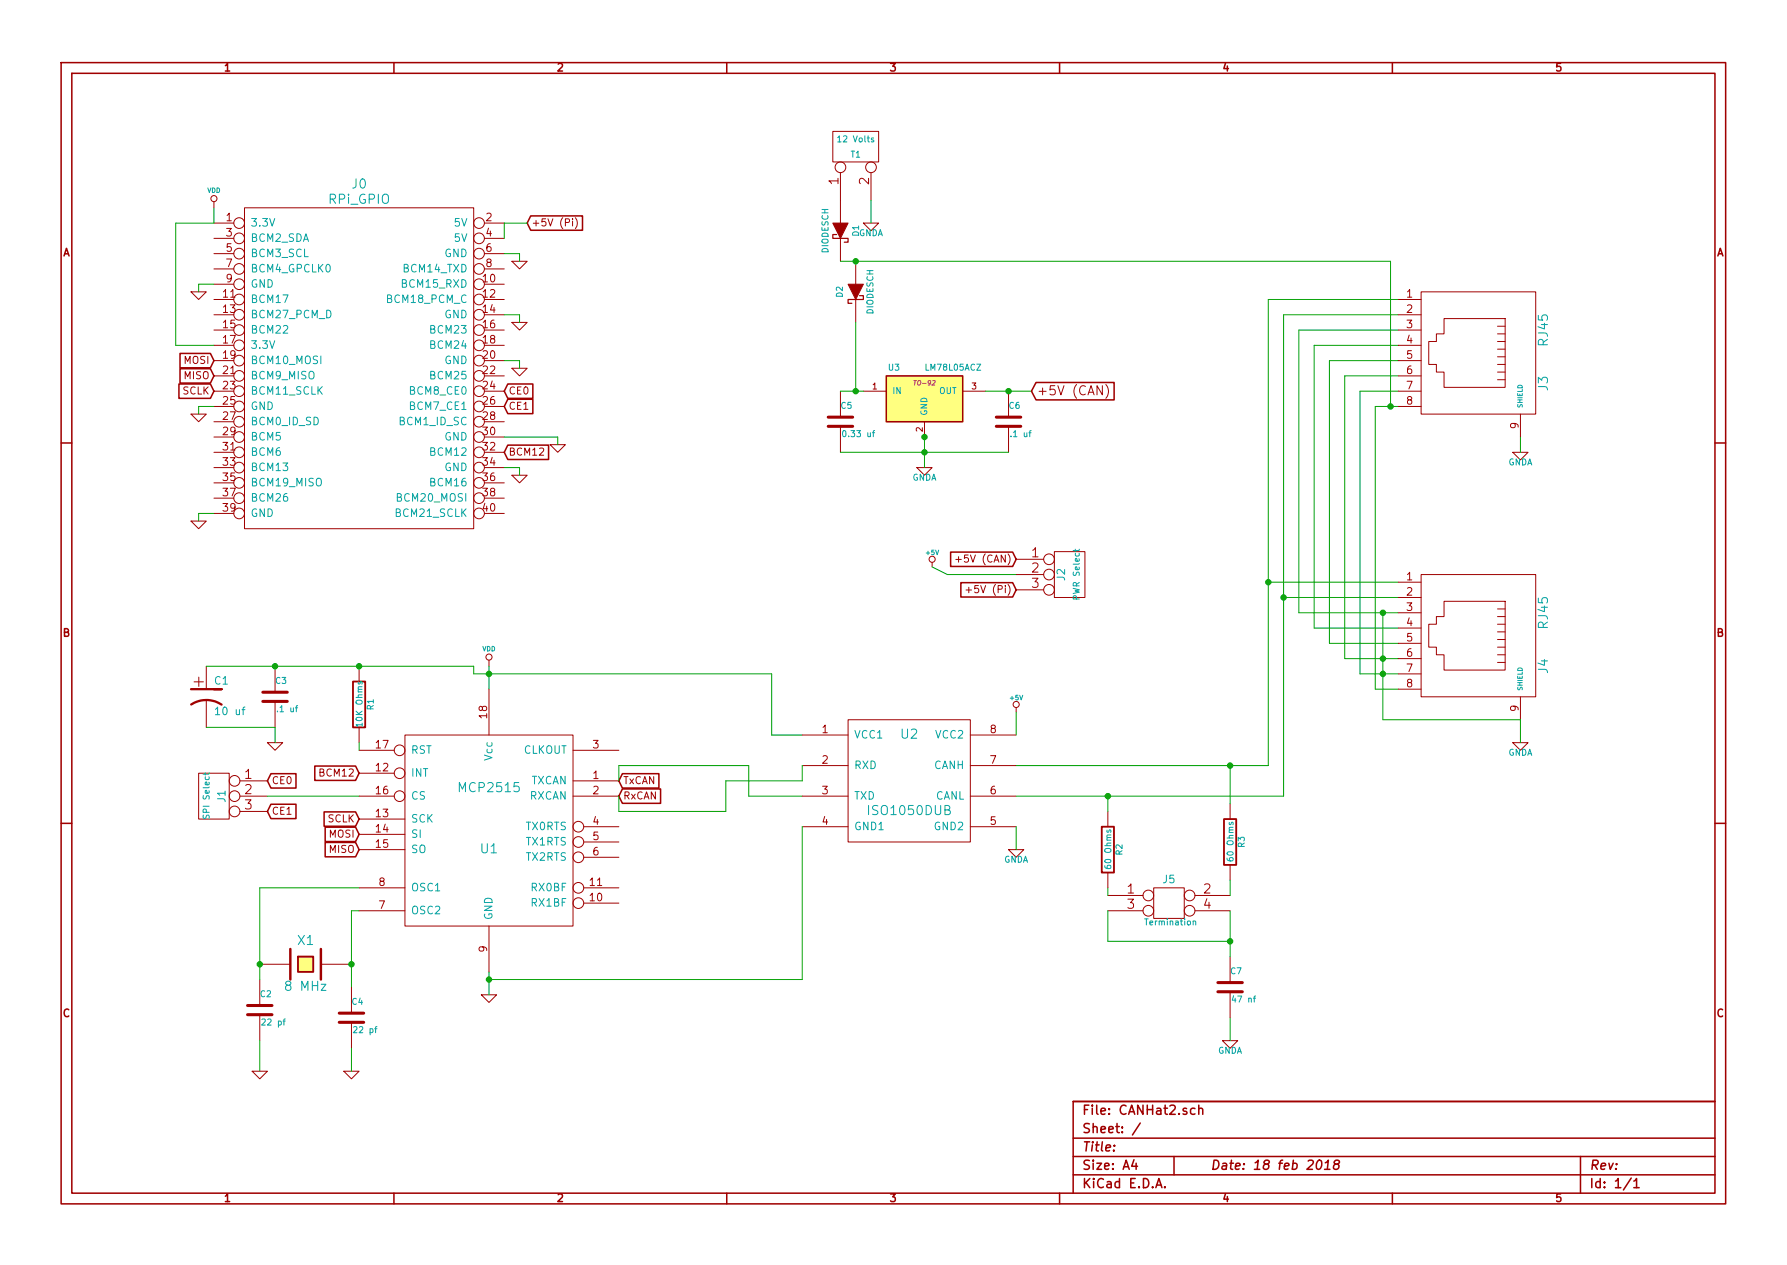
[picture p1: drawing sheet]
EESchema Schematic File Version 2
LIBS:power
LIBS:device
LIBS:transistors
LIBS:conn
LIBS:linear
LIBS:regul
LIBS:74xx
LIBS:cmos4000
LIBS:adc-dac
LIBS:memory
LIBS:xilinx
LIBS:special
LIBS:microcontrollers
LIBS:dsp
LIBS:microchip
LIBS:analog_switches
LIBS:motorola
LIBS:texas
LIBS:intel
LIBS:audio
LIBS:interface
LIBS:digital-audio
LIBS:philips
LIBS:display
LIBS:cypress
LIBS:siliconi
LIBS:opto
LIBS:atmel
LIBS:contrib
LIBS:valves
LIBS:CANHat2-cache
LIBS:CANHat2-cache
EELAYER 27 0
EELAYER END
$Descr A4 11693 8268
encoding utf-8
Sheet 1 1
Title ""
Date "18 feb 2018"
Rev ""
Comp ""
Comment1 ""
Comment2 ""
Comment3 ""
Comment4 ""
$EndDescr
$Comp
L RPi_GPIO J0
U 1 1
P 1600 1450
F 0 "J0" H 2350 1700 60  0000 C CNN
F 1 "RPi_GPIO" H 2350 1600 60  0000 C CNN
F 2 "RPi_Hat:Pin_Header_Straight_2x20" H 1600 1450 60  0001 C CNN
F 3 "" H 1600 1450 60  0000 C CNN
F 4 "855-M20-6102045" H 1600 1450 60  0001 C CNN "Mouser Part Number"
F 5 "2223" H 1600 1450 60  0001 C CNN "Adafruit "
	1    1600 1450
	1    0    0    -1  
$EndComp
$Comp
L MCP2515 U1
U 1 1
P 3200 5250
F 0 "U1" H 3200 4950 60  0000 C CNN
F 1 "MCP2515" H 3200 5350 60  0000 C CNN
F 2 "DIP-18_300" H 3100 5150 60  0001 C CNN
F 3 "~" H 3200 5250 60  0000 C CNN
F 4 "579-MCP2515-I/P" H 3200 5250 60  0001 C CNN "Mouser Part Number"
	1    3200 5250
	1    0    0    -1  
$EndComp
$Comp
L CRYSTAL X1
U 1 1
P 2000 6300
F 0 "X1" H 2000 6450 60  0000 C CNN
F 1 "8 MHz" H 2000 6150 60  0000 C CNN
F 2 "~" H 2000 6300 60  0000 C CNN
F 3 "~" H 2000 6300 60  0000 C CNN
F 4 "449-LFXTAL031818BULK" H 2000 6300 60  0001 C CNN "Mouser Part Number"
	1    2000 6300
	1    0    0    -1  
$EndComp
$Comp
L C C2
U 1 1
P 1700 6600
F 0 "C2" H 1700 6700 40  0000 L CNN
F 1 "22 pf" H 1706 6515 40  0000 L CNN
F 2 "~" H 1738 6450 30  0000 C CNN
F 3 "~" H 1700 6600 60  0000 C CNN
F 4 "594-K220J10C0GF5UH5" H 1700 6600 60  0001 C CNN "Mouser Part Number"
	1    1700 6600
	1    0    0    -1  
$EndComp
$Comp
L C C4
U 1 1
P 2300 6650
F 0 "C4" H 2300 6750 40  0000 L CNN
F 1 "22 pf" H 2306 6565 40  0000 L CNN
F 2 "~" H 2338 6500 30  0000 C CNN
F 3 "~" H 2300 6650 60  0000 C CNN
F 4 "594-K220J10C0GF5UH5" H 2300 6650 60  0001 C CNN "Mouser Part Number"
	1    2300 6650
	1    0    0    -1  
$EndComp
$Comp
L C C3
U 1 1
P 1800 4550
F 0 "C3" H 1800 4650 40  0000 L CNN
F 1 ".1 uf" H 1806 4465 40  0000 L CNN
F 2 "~" H 1838 4400 30  0000 C CNN
F 3 "~" H 1800 4550 60  0000 C CNN
F 4 "21RZ310-RC" H 1800 4550 60  0001 C CNN "Mouser Part Number"
	1    1800 4550
	1    0    0    -1  
$EndComp
$Comp
L CP1 C1
U 1 1
P 1350 4550
F 0 "C1" H 1400 4650 50  0000 L CNN
F 1 "10 uf" H 1400 4450 50  0000 L CNN
F 2 "~" H 1350 4550 60  0000 C CNN
F 3 "~" H 1350 4550 60  0000 C CNN
F 4 "667-ECA-1HM100I" H 1350 4550 60  0001 C CNN "Mouser Part Number"
	1    1350 4550
	1    0    0    -1  
$EndComp
$Comp
L R R1
U 1 1
P 2350 4600
F 0 "R1" V 2430 4600 40  0000 C CNN
F 1 "10K Ohms" V 2357 4601 40  0000 C CNN
F 2 "~" V 2280 4600 30  0000 C CNN
F 3 "~" H 2350 4600 30  0000 C CNN
F 4 "603-CFR-25JR-5210K" V 2350 4600 60  0001 C CNN "Mouser Part Number"
	1    2350 4600
	1    0    0    -1  
$EndComp
$Comp
L CONN_3 J1
U 1 1
P 1400 5200
F 0 "J1" V 1350 5200 50  0000 C CNN
F 1 "SPI Select" V 1450 5200 40  0000 C CNN
F 2 "~" H 1400 5200 60  0000 C CNN
F 3 "~" H 1400 5200 60  0000 C CNN
F 4 "538-22-28-8034" V 1400 5200 60  0001 C CNN "Mouser Part Number"
	1    1400 5200
	-1   0    0    -1  
$EndComp
$Comp
L VDD #PWR01
U 1 1
P 3200 4350
F 0 "#PWR01" H 3200 4450 30  0001 C CNN
F 1 "VDD" H 3200 4460 30  0000 C CNN
F 2 "" H 3200 4350 60  0000 C CNN
F 3 "" H 3200 4350 60  0000 C CNN
	1    3200 4350
	1    0    0    -1  
$EndComp
$Comp
L GND #PWR02
U 1 1
P 3200 6500
F 0 "#PWR02" H 3200 6500 30  0001 C CNN
F 1 "GND" H 3200 6430 30  0001 C CNN
F 2 "" H 3200 6500 60  0000 C CNN
F 3 "" H 3200 6500 60  0000 C CNN
	1    3200 6500
	1    0    0    -1  
$EndComp
$Comp
L GND #PWR03
U 1 1
P 2300 7000
F 0 "#PWR03" H 2300 7000 30  0001 C CNN
F 1 "GND" H 2300 6930 30  0001 C CNN
F 2 "" H 2300 7000 60  0000 C CNN
F 3 "" H 2300 7000 60  0000 C CNN
	1    2300 7000
	1    0    0    -1  
$EndComp
$Comp
L GND #PWR04
U 1 1
P 1700 7000
F 0 "#PWR04" H 1700 7000 30  0001 C CNN
F 1 "GND" H 1700 6930 30  0001 C CNN
F 2 "" H 1700 7000 60  0000 C CNN
F 3 "" H 1700 7000 60  0000 C CNN
	1    1700 7000
	1    0    0    -1  
$EndComp
Text GLabel 3300 2550 2    47   Input ~ 0
CE0
Text GLabel 3300 2650 2    47   Input ~ 0
CE1
Text GLabel 1400 2350 0    47   Input ~ 0
MOSI
Text GLabel 1400 2450 0    47   Input ~ 0
MISO
Text GLabel 1400 2550 0    47   Input ~ 0
SCLK
$Comp
L GND #PWR05
U 1 1
P 1800 4850
F 0 "#PWR05" H 1800 4850 30  0001 C CNN
F 1 "GND" H 1800 4780 30  0001 C CNN
F 2 "" H 1800 4850 60  0000 C CNN
F 3 "" H 1800 4850 60  0000 C CNN
	1    1800 4850
	1    0    0    -1  
$EndComp
Text GLabel 1750 5100 2    47   Input ~ 0
CE0
Text GLabel 1750 5300 2    47   Input ~ 0
CE1
Text GLabel 2350 5350 0    47   Input ~ 0
SCLK
Text GLabel 2350 5450 0    47   Input ~ 0
MOSI
Text GLabel 2350 5550 0    47   Input ~ 0
MISO
Text GLabel 3300 2950 2    47   Input ~ 0
BCM12
Text GLabel 2350 5050 0    47   Input ~ 0
BCM12
$Comp
L VDD #PWR06
U 1 1
P 1400 1350
F 0 "#PWR06" H 1400 1450 30  0001 C CNN
F 1 "VDD" H 1400 1460 30  0000 C CNN
F 2 "" H 1400 1350 60  0000 C CNN
F 3 "" H 1400 1350 60  0000 C CNN
	1    1400 1350
	1    0    0    -1  
$EndComp
$Comp
L GND #PWR07
U 1 1
P 1300 1900
F 0 "#PWR07" H 1300 1900 30  0001 C CNN
F 1 "GND" H 1300 1830 30  0001 C CNN
F 2 "" H 1300 1900 60  0000 C CNN
F 3 "" H 1300 1900 60  0000 C CNN
	1    1300 1900
	1    0    0    -1  
$EndComp
$Comp
L GND #PWR08
U 1 1
P 1300 2700
F 0 "#PWR08" H 1300 2700 30  0001 C CNN
F 1 "GND" H 1300 2630 30  0001 C CNN
F 2 "" H 1300 2700 60  0000 C CNN
F 3 "" H 1300 2700 60  0000 C CNN
	1    1300 2700
	1    0    0    -1  
$EndComp
$Comp
L GND #PWR09
U 1 1
P 1300 3400
F 0 "#PWR09" H 1300 3400 30  0001 C CNN
F 1 "GND" H 1300 3330 30  0001 C CNN
F 2 "" H 1300 3400 60  0000 C CNN
F 3 "" H 1300 3400 60  0000 C CNN
	1    1300 3400
	1    0    0    -1  
$EndComp
$Comp
L GND #PWR010
U 1 1
P 3400 3100
F 0 "#PWR010" H 3400 3100 30  0001 C CNN
F 1 "GND" H 3400 3030 30  0001 C CNN
F 2 "" H 3400 3100 60  0000 C CNN
F 3 "" H 3400 3100 60  0000 C CNN
	1    3400 3100
	1    0    0    -1  
$EndComp
$Comp
L GND #PWR011
U 1 1
P 3650 2900
F 0 "#PWR011" H 3650 2900 30  0001 C CNN
F 1 "GND" H 3650 2830 30  0001 C CNN
F 2 "" H 3650 2900 60  0000 C CNN
F 3 "" H 3650 2900 60  0000 C CNN
	1    3650 2900
	1    0    0    -1  
$EndComp
$Comp
L GND #PWR012
U 1 1
P 3400 2400
F 0 "#PWR012" H 3400 2400 30  0001 C CNN
F 1 "GND" H 3400 2330 30  0001 C CNN
F 2 "" H 3400 2400 60  0000 C CNN
F 3 "" H 3400 2400 60  0000 C CNN
	1    3400 2400
	1    0    0    -1  
$EndComp
$Comp
L GND #PWR013
U 1 1
P 3400 2100
F 0 "#PWR013" H 3400 2100 30  0001 C CNN
F 1 "GND" H 3400 2030 30  0001 C CNN
F 2 "" H 3400 2100 60  0000 C CNN
F 3 "" H 3400 2100 60  0000 C CNN
	1    3400 2100
	1    0    0    -1  
$EndComp
$Comp
L GND #PWR014
U 1 1
P 3400 1700
F 0 "#PWR014" H 3400 1700 30  0001 C CNN
F 1 "GND" H 3400 1630 30  0001 C CNN
F 2 "" H 3400 1700 60  0000 C CNN
F 3 "" H 3400 1700 60  0000 C CNN
	1    3400 1700
	1    0    0    -1  
$EndComp
Text GLabel 3450 1450 2    47   Input ~ 0
+5V (Pi)
Text GLabel 4050 5100 2    47   Input ~ 0
TxCAN
Text GLabel 4050 5200 2    47   Input ~ 0
RxCAN
$Comp
L DIODESCH D1
U 1 1
P 5500 1500
F 0 "D1" H 5500 1600 40  0000 C CNN
F 1 "DIODESCH" H 5500 1400 40  0000 C CNN
F 2 "~" H 5500 1500 60  0000 C CNN
F 3 "~" H 5500 1500 60  0000 C CNN
F 4 "771-BAT86133" H 5500 1500 60  0001 C CNN "Mouser Part Number"
	1    5500 1500
	0    1    1    0   
$EndComp
$Comp
L DIODESCH D2
U 1 1
P 5600 1900
F 0 "D2" H 5600 2000 40  0000 C CNN
F 1 "DIODESCH" H 5600 1800 40  0000 C CNN
F 2 "~" H 5600 1900 60  0000 C CNN
F 3 "~" H 5600 1900 60  0000 C CNN
F 4 "771-BAT86133" H 5600 1900 60  0001 C CNN "Mouser Part Number"
	1    5600 1900
	0    -1   1    0   
$EndComp
$Comp
L LM78L05ACZ U3
U 1 1
P 6050 2600
F 0 "U3" H 5850 2800 40  0000 C CNN
F 1 "LM78L05ACZ" H 6050 2800 40  0000 L CNN
F 2 "TO-92" H 6050 2700 30  0000 C CIN
F 3 "~" H 6050 2600 60  0000 C CNN
F 4 "512-LM78L05ACZ" H 6050 2600 60  0001 C CNN "Mouser Part Number"
	1    6050 2600
	1    0    0    -1  
$EndComp
$Comp
L ISO1050DUB U2
U 1 1
P 5950 5100
F 0 "U2" H 5950 5400 60  0000 C CNN
F 1 "ISO1050DUB" H 5950 4900 60  0000 C CNN
F 2 "" H 5950 5100 60  0000 C CNN
F 3 "" H 5950 5100 60  0000 C CNN
F 4 "595-ISO1050DUBR" H 5950 5100 60  0001 C CNN "Mouser Part Number"
	1    5950 5100
	1    0    0    -1  
$EndComp
$Comp
L RJ45 J3
U 1 1
P 9600 2300
F 0 "J3" H 9800 2800 60  0000 C CNN
F 1 "RJ45" H 9450 2800 60  0000 C CNN
F 2 "~" H 9600 2300 60  0000 C CNN
F 3 "~" H 9600 2300 60  0000 C CNN
F 4 "710-615008144221" H 9600 2300 60  0001 C CNN "Mouser Part Number"
	1    9600 2300
	0    1    1    0   
$EndComp
$Comp
L RJ45 J4
U 1 1
P 9600 4150
F 0 "J4" H 9800 4650 60  0000 C CNN
F 1 "RJ45" H 9450 4650 60  0000 C CNN
F 2 "~" H 9600 4150 60  0000 C CNN
F 3 "~" H 9600 4150 60  0000 C CNN
F 4 "710-615008144221" H 9600 4150 60  0001 C CNN "Mouser Part Number"
	1    9600 4150
	0    1    1    0   
$EndComp
$Comp
L C C5
U 1 1
P 5500 2750
F 0 "C5" H 5500 2850 40  0000 L CNN
F 1 "0.33 uf" H 5506 2665 40  0000 L CNN
F 2 "~" H 5538 2600 30  0000 C CNN
F 3 "~" H 5500 2750 60  0000 C CNN
F 4 "75-1C10Z5U334M050B" H 5500 2750 60  0001 C CNN "Mouser Part Number"
	1    5500 2750
	1    0    0    -1  
$EndComp
$Comp
L C C6
U 1 1
P 6600 2750
F 0 "C6" H 6600 2850 40  0000 L CNN
F 1 ".1 uf" H 6606 2665 40  0000 L CNN
F 2 "~" H 6638 2600 30  0000 C CNN
F 3 "~" H 6600 2750 60  0000 C CNN
F 4 "21RZ310-RC" H 6600 2750 60  0001 C CNN "Mouser Part Number"
	1    6600 2750
	1    0    0    -1  
$EndComp
$Comp
L GNDA #PWR015
U 1 1
P 6050 3050
F 0 "#PWR015" H 6050 3050 40  0001 C CNN
F 1 "GNDA" H 6050 2980 40  0000 C CNN
F 2 "" H 6050 3050 60  0000 C CNN
F 3 "" H 6050 3050 60  0000 C CNN
	1    6050 3050
	1    0    0    -1  
$EndComp
$Comp
L CONN_2 T1
U 1 1
P 5600 950
F 0 "T1" V 5550 950 40  0000 C CNN
F 1 "12 Volts" V 5650 950 40  0000 C CNN
F 2 "~" H 5600 950 60  0000 C CNN
F 3 "~" H 5600 950 60  0000 C CNN
F 4 "571-1776118-2" V 5600 950 60  0001 C CNN "Mouser Part Number"
	1    5600 950 
	0    -1   -1   0   
$EndComp
$Comp
L GNDA #PWR016
U 1 1
P 5700 1450
F 0 "#PWR016" H 5700 1450 40  0001 C CNN
F 1 "GNDA" H 5700 1380 40  0000 C CNN
F 2 "" H 5700 1450 60  0000 C CNN
F 3 "" H 5700 1450 60  0000 C CNN
	1    5700 1450
	1    0    0    -1  
$EndComp
$Comp
L GNDA #PWR017
U 1 1
P 9950 2950
F 0 "#PWR017" H 9950 2950 40  0001 C CNN
F 1 "GNDA" H 9950 2880 40  0000 C CNN
F 2 "" H 9950 2950 60  0000 C CNN
F 3 "" H 9950 2950 60  0000 C CNN
	1    9950 2950
	1    0    0    -1  
$EndComp
$Comp
L GNDA #PWR018
U 1 1
P 9950 4850
F 0 "#PWR018" H 9950 4850 40  0001 C CNN
F 1 "GNDA" H 9950 4780 40  0000 C CNN
F 2 "" H 9950 4850 60  0000 C CNN
F 3 "" H 9950 4850 60  0000 C CNN
	1    9950 4850
	1    0    0    -1  
$EndComp
Wire Wire Line
	2350 4850 2350 4900
Wire Wire Line
	1350 4350 3100 4350
Wire Wire Line
	3200 4350 3200 4500
Wire Wire Line
	3100 4350 3100 4400
Wire Wire Line
	3100 4400 5050 4400
Connection ~ 3200 4400
Connection ~ 2350 4350
Wire Wire Line
	3200 6350 3200 6500
Wire Wire Line
	2300 6850 2300 7000
Wire Wire Line
	1700 6800 1700 7000
Wire Wire Line
	1700 5800 1700 6400
Wire Wire Line
	2300 5950 2300 6450
Wire Wire Line
	2350 5200 1750 5200
Wire Wire Line
	2350 5800 1700 5800
Connection ~ 1700 6300
Wire Wire Line
	2350 5950 2300 5950
Connection ~ 2300 6300
Wire Wire Line
	1800 4850 1800 4750
Wire Wire Line
	1800 4750 1350 4750
Wire Wire Line
	1400 1350 1400 1450
Wire Wire Line
	1400 1450 1150 1450
Wire Wire Line
	1150 1450 1150 2250
Wire Wire Line
	1150 2250 1400 2250
Wire Wire Line
	3450 1450 3300 1450
Wire Wire Line
	3300 1450 3300 1550
Wire Wire Line
	3300 1650 3400 1650
Wire Wire Line
	3400 1650 3400 1700
Wire Wire Line
	3300 2050 3400 2050
Wire Wire Line
	3400 2050 3400 2100
Wire Wire Line
	3300 2350 3400 2350
Wire Wire Line
	3400 2350 3400 2400
Wire Wire Line
	3300 2850 3650 2850
Wire Wire Line
	3650 2850 3650 2900
Wire Wire Line
	3300 3050 3400 3050
Wire Wire Line
	3400 3050 3400 3100
Wire Wire Line
	1400 3350 1300 3350
Wire Wire Line
	1300 3350 1300 3400
Wire Wire Line
	1400 2650 1300 2650
Wire Wire Line
	1300 2650 1300 2700
Wire Wire Line
	1400 1850 1300 1850
Wire Wire Line
	1300 1850 1300 1900
Wire Wire Line
	5700 1450 5700 1300
Wire Wire Line
	9950 2850 9950 2950
Wire Wire Line
	9950 4700 9950 4850
Wire Wire Line
	9000 2650 9150 2650
Wire Wire Line
	9000 2650 9000 4500
Wire Wire Line
	9000 4500 9150 4500
Wire Wire Line
	9150 2550 8900 2550
Wire Wire Line
	8900 2550 8900 4400
Wire Wire Line
	8900 4400 9150 4400
Wire Wire Line
	8800 2450 9150 2450
Wire Wire Line
	8800 2450 8800 4300
Wire Wire Line
	8800 4300 9150 4300
Wire Wire Line
	9150 4200 8700 4200
Wire Wire Line
	8700 4200 8700 2350
Wire Wire Line
	8700 2350 9150 2350
Wire Wire Line
	9150 2250 8600 2250
Wire Wire Line
	8600 2250 8600 4100
Wire Wire Line
	8600 4100 9150 4100
Wire Wire Line
	8500 4000 9150 4000
Wire Wire Line
	8500 4000 8500 2150
Wire Wire Line
	8500 2150 9150 2150
Wire Wire Line
	9150 2050 8400 2050
Wire Wire Line
	8400 2050 8400 5200
Wire Wire Line
	8400 3900 9150 3900
Wire Wire Line
	9150 3800 8300 3800
Wire Wire Line
	8300 1950 8300 5000
Wire Wire Line
	8300 1950 9150 1950
Wire Wire Line
	9050 4000 9050 4700
Connection ~ 9050 4300
Connection ~ 9050 4000
Connection ~ 9050 4400
Wire Wire Line
	9050 4700 9950 4700
Wire Wire Line
	5500 1700 9100 1700
Wire Wire Line
	9100 1700 9100 2650
Connection ~ 9100 2650
Wire Wire Line
	5600 2100 5600 2550
Wire Wire Line
	5500 2550 5650 2550
Connection ~ 5600 2550
Wire Wire Line
	6450 2550 6750 2550
Wire Wire Line
	5500 2950 6600 2950
Wire Wire Line
	6050 2850 6050 3050
Connection ~ 6050 2950
Connection ~ 6600 2550
Text GLabel 6750 2550 2    60   Input ~ 0
+5V (CAN)
Wire Wire Line
	5250 5000 5250 5100
Wire Wire Line
	5250 5100 4750 5100
Wire Wire Line
	4750 5100 4750 5300
Wire Wire Line
	4750 5300 4050 5300
Wire Wire Line
	4050 5300 4050 5200
Wire Wire Line
	5250 5200 4900 5200
Wire Wire Line
	4900 5200 4900 5000
Wire Wire Line
	4900 5000 4050 5000
Wire Wire Line
	4050 5000 4050 5100
Wire Wire Line
	5250 4800 5050 4800
Wire Wire Line
	5050 4800 5050 4400
Wire Wire Line
	5250 5400 5250 6400
Wire Wire Line
	5250 6400 3200 6400
Connection ~ 3200 6400
$Comp
L GNDA #PWR019
U 1 1
P 6650 5550
F 0 "#PWR019" H 6650 5550 40  0001 C CNN
F 1 "GNDA" H 6650 5480 40  0000 C CNN
F 2 "" H 6650 5550 60  0000 C CNN
F 3 "" H 6650 5550 60  0000 C CNN
	1    6650 5550
	1    0    0    -1  
$EndComp
Wire Wire Line
	6650 5400 6650 5550
$Comp
L +5V #PWR020
U 1 1
P 6650 4650
F 0 "#PWR020" H 6650 4740 20  0001 C CNN
F 1 "+5V" H 6650 4740 30  0000 C CNN
F 2 "" H 6650 4650 60  0000 C CNN
F 3 "" H 6650 4650 60  0000 C CNN
	1    6650 4650
	1    0    0    -1  
$EndComp
Wire Wire Line
	6650 4800 6650 4650
Wire Wire Line
	8300 5000 6650 5000
Connection ~ 8300 3800
Wire Wire Line
	8400 5200 6650 5200
Connection ~ 8400 3900
$Comp
L CONN_3 J2
U 1 1
P 7000 3750
F 0 "J2" V 6950 3750 50  0000 C CNN
F 1 "PWR Select" V 7050 3750 40  0000 C CNN
F 2 "~" H 7000 3750 60  0000 C CNN
F 3 "~" H 7000 3750 60  0000 C CNN
F 4 "538-22-28-8034" V 7000 3750 60  0001 C CNN "Mouser Part Number"
	1    7000 3750
	1    0    0    -1  
$EndComp
$Comp
L +5V #PWR021
U 1 1
P 6100 3700
F 0 "#PWR021" H 6100 3790 20  0001 C CNN
F 1 "+5V" H 6100 3790 30  0000 C CNN
F 2 "" H 6100 3700 60  0000 C CNN
F 3 "" H 6100 3700 60  0000 C CNN
	1    6100 3700
	1    0    0    -1  
$EndComp
Wire Wire Line
	6650 3750 6200 3750
Wire Wire Line
	6200 3750 6100 3700
Text GLabel 6650 3650 0    47   Input ~ 0
+5V (CAN)
Text GLabel 6650 3850 0    47   Input ~ 0
+5V (Pi)
Connection ~ 5600 1700
Connection ~ 6050 2850
$Comp
L CONN_2X2 J5
U 1 1
P 7650 5900
F 0 "J5" H 7650 6050 50  0000 C CNN
F 1 "Termination" H 7660 5770 40  0000 C CNN
F 2 "~" H 7650 5900 60  0000 C CNN
F 3 "~" H 7650 5900 60  0000 C CNN
F 4 "649-67997-404HLF" H 7650 5900 60  0001 C CNN "Mouser Part Number"
	1    7650 5900
	1    0    0    -1  
$EndComp
$Comp
L R R3
U 1 1
P 8050 5500
F 0 "R3" V 8130 5500 40  0000 C CNN
F 1 "60 Ohms" V 8057 5501 40  0000 C CNN
F 2 "~" V 7980 5500 30  0000 C CNN
F 3 "~" H 8050 5500 30  0000 C CNN
F 4 "71-RN60C60R0B/R" V 8050 5500 60  0001 C CNN "Mouser Part Number"
	1    8050 5500
	1    0    0    -1  
$EndComp
$Comp
L R R2
U 1 1
P 7250 5550
F 0 "R2" V 7330 5550 40  0000 C CNN
F 1 "60 Ohms" V 7257 5551 40  0000 C CNN
F 2 "~" V 7180 5550 30  0000 C CNN
F 3 "~" H 7250 5550 30  0000 C CNN
F 4 "71-RN60C60R0B/R" V 7250 5550 60  0001 C CNN "Mouser Part Number"
	1    7250 5550
	1    0    0    -1  
$EndComp
$Comp
L C C7
U 1 1
P 8050 6450
F 0 "C7" H 8050 6550 40  0000 L CNN
F 1 "47 nf" H 8056 6365 40  0000 L CNN
F 2 "~" H 8088 6300 30  0000 C CNN
F 3 "~" H 8050 6450 60  0000 C CNN
F 4 "75-1C10Z5U473M050B" H 8050 6450 60  0001 C CNN "Mouser Part Number"
	1    8050 6450
	1    0    0    -1  
$EndComp
Wire Wire Line
	8050 5250 8050 5000
Connection ~ 8050 5000
Wire Wire Line
	7250 5300 7250 5200
Connection ~ 7250 5200
Wire Wire Line
	8050 5850 8050 5750
Wire Wire Line
	7250 5850 7250 5800
Wire Wire Line
	8050 5950 8050 6250
Wire Wire Line
	7250 5950 7250 6150
Wire Wire Line
	7250 6150 8050 6150
Connection ~ 8050 6150
$Comp
L GNDA #PWR022
U 1 1
P 8050 6800
F 0 "#PWR022" H 8050 6800 40  0001 C CNN
F 1 "GNDA" H 8050 6730 40  0000 C CNN
F 2 "" H 8050 6800 60  0000 C CNN
F 3 "" H 8050 6800 60  0000 C CNN
	1    8050 6800
	1    0    0    -1  
$EndComp
Wire Wire Line
	8050 6650 8050 6800
Connection ~ 1800 4350
$EndSCHEMATC
